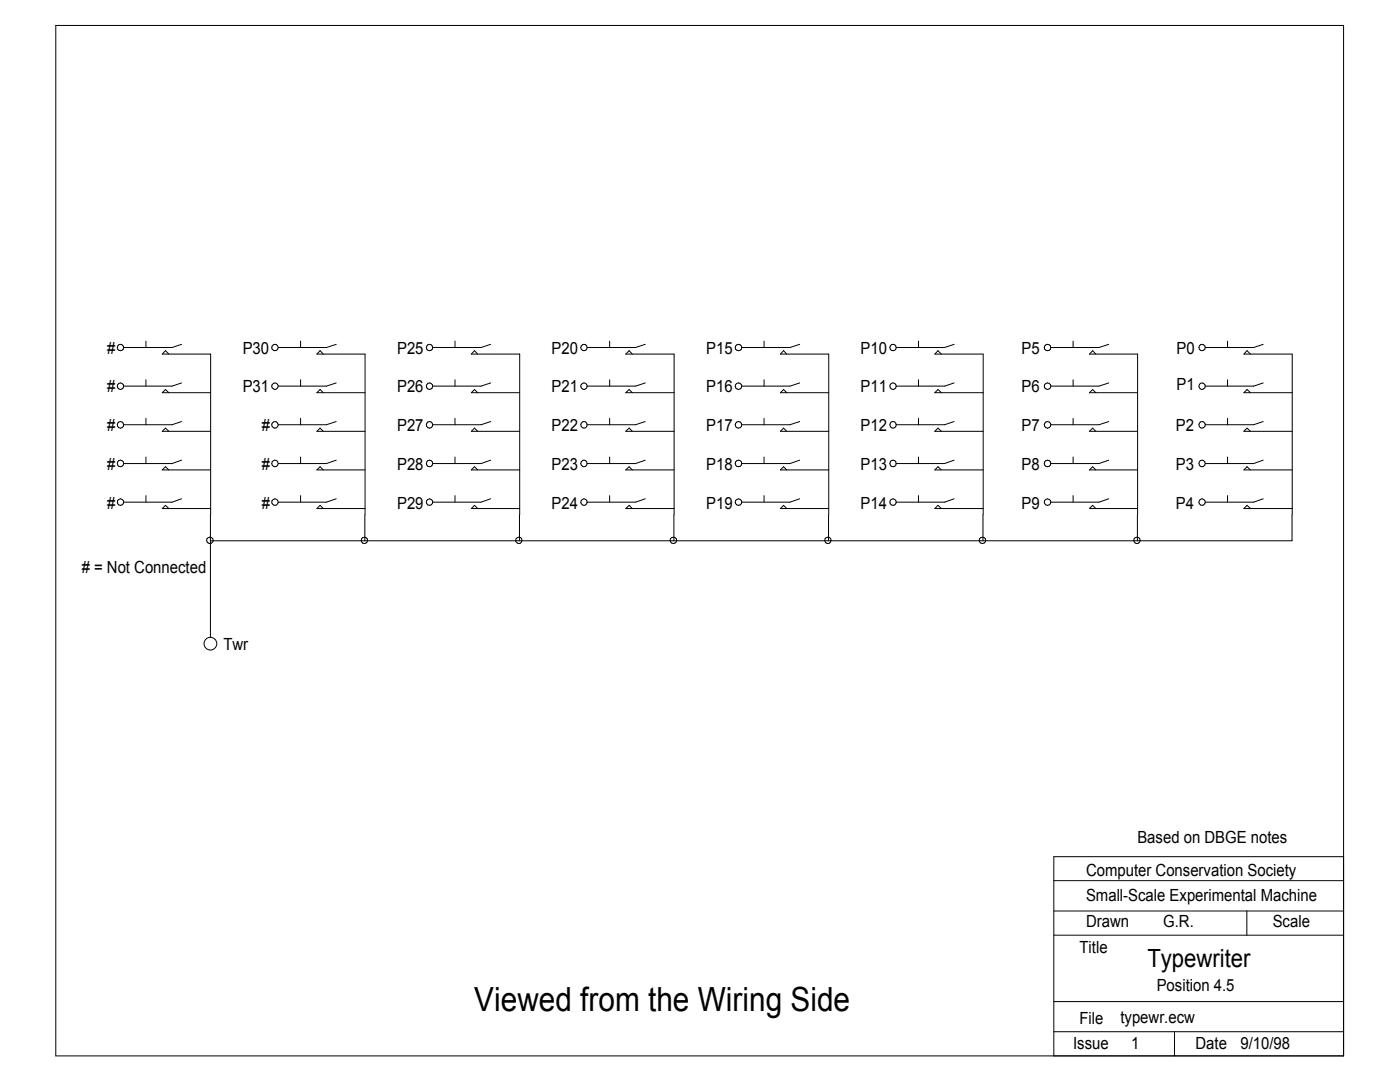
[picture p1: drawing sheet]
<svg xmlns="http://www.w3.org/2000/svg" width="279mm" height="216mm" viewBox="0 0 279 216" stroke-linecap="round" stroke-linejoin="round" font-family="sans-serif">
<g fill="none" stroke="#000" stroke-width=".2">
<path d="M11.1 5.1h257v205.6h-257zM29.1 68.1v1.2M29.1 75.8v1.2M33.7 70.7l-.7-.7-.6 .7h9.6v32M33.7 78.4l-.7-.7-.6 .7h9.6M36.2 68.7l-1.9 .6h-9.6M36.2 76.4l-1.9 .6h-9.6M60 68.1v1.2M60 75.8v1.2M64.5 70.7l-.6-.7-.7 .7h9.7v32M64.5 78.4l-.6-.7-.7 .7h9.7M67.1 68.7l-1.9 .6h-9.7"/>
<path d="M67.1 76.4l-1.9 .6h-9.7M90.8 68.1v1.2M90.8 75.8v1.2M95.3 70.7l-.6-.7-.6 .7h9.6v32M95.3 78.4l-.6-.7-.6 .7h9.6M97.9 68.7l-1.9 .6h-9.6M97.9 76.4l-1.9 .6h-9.6M121.7 68.1v1.2M121.7 75.8v1.2M126.2 70.7l-.6-.7-.7 .7h9.6v37.2M126.2 78.4l-.6-.7-.7 .7h9.6M128.8 68.7l-2 .6h-9.6"/>
<path d="M128.8 76.4l-2 .6h-9.6M152.5 68.1v1.2M152.5 75.8v1.2M157 70.7l-.6-.7-.7 .7h9.7v32M157 78.4l-.6-.7-.7 .7h9.7M159.6 68.7l-2 .6h-9.6M159.6 76.4l-2 .6h-9.6M183.3 68.1v1.2M183.3 75.8v1.2M187.9 70.7l-.7-.7-.6 .7h9.6v32M187.9 78.4l-.7-.7-.6 .7h9.6M190.4 68.7l-1.9 .6h-9.6"/>
<path d="M190.4 76.4l-1.9 .6h-9.6M214.2 68.1v1.2M214.2 75.8v1.2M218.7 70.7l-.6-.7-.7 .7h9.6v37.2M218.7 78.4l-.6-.7-.7 .7h9.6M221.3 68.7l-2 .6h-9.6M221.3 76.4l-2 .6h-9.6M245 68.1v1.2M245 75.8v1.2M249.6 70.7l-.7-.7-.7 .7h9.7v32M249.6 78.4l-.7-.7-.7 .7h9.7M252.1 68.7l-1.9 .6h-9.7"/>
<path d="M252.1 76.4l-1.9 .6h-9.7M29.1 83.5v1.3M29.1 91.2v1.3M29.1 98.9v1.3M33.7 86.1l-.7-.7-.6 .7h9.6M33.7 93.8l-.7-.7-.6 .7h9.6M36.2 84.1l-1.9 .7h-9.6M36.2 91.8l-1.9 .7h-9.6M36.2 99.5l-1.9 .7h-9.6M60 83.5v1.3M60 91.2v1.3M60 98.9v1.3"/>
<path d="M64.5 86.1l-.6-.7-.7 .7h9.7M64.5 93.8l-.6-.7-.7 .7h9.7M67.1 84.1l-1.9 .7h-9.7M67.1 91.8l-1.9 .7h-9.7M67.1 99.5l-1.9 .7h-9.7M90.8 83.5v1.3M90.8 91.2v1.3M90.8 98.9v1.3M95.3 86.1l-.6-.7-.6 .7h9.6M95.3 93.8l-.6-.7-.6 .7h9.6M97.9 84.1l-1.9 .7h-9.6M97.9 91.8l-1.9 .7h-9.6"/>
<path d="M97.9 99.5l-1.9 .7h-9.6M121.7 83.5v1.3M121.7 91.2v1.3M121.7 98.9v1.3M126.2 86.1l-.6-.7-.7 .7h9.6M126.2 93.8l-.6-.7-.7 .7h9.6M128.8 84.1l-2 .7h-9.6M128.8 91.8l-2 .7h-9.6M128.8 99.5l-2 .7h-9.6M152.5 83.5v1.3M152.5 91.2v1.3M152.5 98.9v1.3"/>
<path d="M157 86.1l-.6-.7-.7 .7h9.7M157 93.8l-.6-.7-.7 .7h9.7M159.6 84.1l-2 .7h-9.6M159.6 91.8l-2 .7h-9.6M159.6 99.5l-2 .7h-9.6M183.3 83.5v1.3M183.3 91.2v1.3M183.3 98.9v1.3M187.9 86.1l-.7-.7-.6 .7h9.6M187.9 93.8l-.7-.7-.6 .7h9.6M190.4 84.1l-1.9 .7h-9.6M190.4 91.8l-1.9 .7h-9.6"/>
<path d="M190.4 99.5l-1.9 .7h-9.6M214.2 83.5v1.3M214.2 91.2v1.3M214.2 98.9v1.3M218.7 86.1l-.6-.7-.7 .7h9.6M218.7 93.8l-.6-.7-.7 .7h9.6M221.3 84.1l-2 .7h-9.6M221.3 91.8l-2 .7h-9.6M221.3 99.5l-2 .7h-9.6M245 83.5v1.3M245 91.2v1.3M245 98.9v1.3"/>
<path d="M249.6 86.1l-.7-.7-.7 .7h9.7M249.6 93.8l-.7-.7-.7 .7h9.7M252.1 84.1l-1.9 .7h-9.7M252.1 91.8l-1.9 .7h-9.7M252.1 99.5l-1.9 .7h-9.7M33.7 101.5l-.7-.7-.6 .7h9.6M42 102.7v24.5M64.5 101.5l-.6-.7-.7 .7h9.7M72.8 102.7v5.2M95.3 101.5l-.6-.7-.6 .7h9.6M103.7 102.7v5.2M126.2 101.5l-.6-.7-.7 .7h9.6"/>
<path d="M157 101.5l-.6-.7-.7 .7h9.7M165.4 102.7v5.2M187.9 101.5l-.7-.7-.6 .7h9.6M196.2 102.7v5.2M218.7 101.5l-.6-.7-.7 .7h9.6M249.6 101.5l-.7-.7-.7 .7h9.7M257.9 102.7v5.2h-215.9M210.3 175.7h57.8M268.1 170.9h-57.8v39.8M210.3 199.9h57.8M210.3 186.6h57.8M210.3 181.8h57.8"/>
<path d="M248.8 181.8v4.8M210.3 205.9h57.8M234.4 205.9v4.8"/>
<circle cx="24" cy="69.3" r=".64"/>
<circle cx="24" cy="77" r=".64"/>
<circle cx="54.9" cy="69.3" r=".64"/>
<circle cx="54.9" cy="77" r=".64"/>
<circle cx="85.7" cy="69.3" r=".64"/>
<circle cx="85.7" cy="77" r=".64"/>
<circle cx="116.6" cy="69.3" r=".63"/>
<circle cx="116.6" cy="77" r=".63"/>
<circle cx="147.4" cy="69.3" r=".64"/>
<circle cx="147.4" cy="77" r=".64"/>
<circle cx="178.2" cy="69.3" r=".64"/>
<circle cx="178.2" cy="77" r=".64"/>
<circle cx="209.1" cy="77" r=".64"/>
<circle cx="209.1" cy="69.3" r=".64"/>
<circle cx="239.9" cy="69.3" r=".64"/>
<circle cx="239.9" cy="77" r=".64"/>
<circle cx="24" cy="92.5" r=".65"/>
<circle cx="24" cy="84.8" r=".65"/>
<circle cx="54.9" cy="92.5" r=".65"/>
<circle cx="54.9" cy="84.8" r=".65"/>
<circle cx="85.7" cy="84.8" r=".65"/>
<circle cx="85.7" cy="92.5" r=".65"/>
<circle cx="116.5" cy="92.5" r=".64"/>
<circle cx="116.5" cy="84.8" r=".64"/>
<circle cx="147.4" cy="92.5" r=".65"/>
<circle cx="147.4" cy="84.8" r=".65"/>
<circle cx="178.2" cy="92.5" r=".65"/>
<circle cx="178.2" cy="84.8" r=".65"/>
<circle cx="209.1" cy="84.8" r=".65"/>
<circle cx="209.1" cy="92.5" r=".65"/>
<circle cx="239.9" cy="92.5" r=".65"/>
<circle cx="239.9" cy="84.8" r=".65"/>
<circle cx="24" cy="100.2" r=".64"/>
<circle cx="41.9" cy="107.8" r=".65"/>
<circle cx="54.9" cy="100.2" r=".64"/>
<circle cx="72.7" cy="107.8" r=".64"/>
<circle cx="85.7" cy="100.2" r=".64"/>
<circle cx="103.5" cy="107.8" r=".64"/>
<circle cx="116.6" cy="100.2" r=".63"/>
<circle cx="134.4" cy="107.8" r=".65"/>
<circle cx="147.4" cy="100.2" r=".64"/>
<circle cx="165.2" cy="107.8" r=".64"/>
<circle cx="178.2" cy="100.2" r=".64"/>
<circle cx="196.1" cy="107.8" r=".65"/>
<circle cx="209.1" cy="100.2" r=".64"/>
<circle cx="226.9" cy="107.8" r=".64"/>
<circle cx="239.9" cy="100.2" r=".64"/>
<circle cx="42" cy="128.4" r="1.27"/>
</g>
<text font-size="6.6" x="94.7" y="201.7">Viewed from the Wiring Side</text>
<text font-size="5" x="229" y="193">Typewriter</text>
<g font-size="3.3">
<text x="21.4" y="70.6">#</text>
<text x="48.4" y="70.6">P30</text>
<text x="79.2" y="70.6">P25</text>
<text x="110.1" y="70.6">P20</text>
<text x="140.9" y="70.6">P15</text>
<text x="171.7" y="70.6">P10</text>
<text x="203.9" y="70.6">P5</text>
<text x="234.8" y="70.6">P0</text>
<text x="234.8" y="77.8">P1</text>
<text x="21.4" y="78.3">#</text>
<text x="48.4" y="78.3">P31</text>
<text x="79.2" y="78.3">P26</text>
<text x="110.1" y="78.3">P21</text>
<text x="140.9" y="78.3">P16</text>
<text x="171.7" y="78.3">P11</text>
<text x="203.9" y="78.3">P6</text>
<text x="21.4" y="86.1">#</text>
<text x="52.3" y="86.1">#</text>
<text x="79.2" y="86.1">P27</text>
<text x="110.1" y="86.1">P22</text>
<text x="140.9" y="86.1">P17</text>
<text x="171.7" y="86.1">P12</text>
<text x="203.9" y="86.1">P7</text>
<text x="234.7" y="86.1">P2</text>
<text x="21.4" y="93.8">#</text>
<text x="52.3" y="93.8">#</text>
<text x="79.2" y="93.8">P28</text>
<text x="110.1" y="93.8">P23</text>
<text x="140.9" y="93.8">P18</text>
<text x="171.7" y="93.8">P13</text>
<text x="203.9" y="93.8">P8</text>
<text x="234.7" y="93.8">P3</text>
<text x="21.4" y="101.5">#</text>
<text x="52.3" y="101.5">#</text>
<text x="79.2" y="101.5">P29</text>
<text x="110.1" y="101.5">P24</text>
<text x="140.9" y="101.5">P19</text>
<text x="171.7" y="101.5">P14</text>
<text x="203.9" y="101.5">P9</text>
<text x="234.7" y="101.5">P4</text>
<text x="16.3" y="114.3"># = Not Connected</text>
<text x="44.6" y="129.7">Twr</text>
<text x="227" y="168.3">Based on DBGE notes</text>
<text x="216.7" y="174.7">Computer Conservation Society</text>
<text x="216.7" y="179.8">Small-Scale Experimental Machine</text>
<text x="216.7" y="185">Drawn</text>
<text x="232.2" y="185">G.R.</text>
<text x="254" y="185">Scale</text>
<text x="215.4" y="190.1">Title</text>
<text x="230.8" y="197.8">Position 4.5</text>
<text x="214.2" y="209.4">Issue</text>
<text x="215.4" y="204.3">File</text>
<text x="223.6" y="204.2">typewr.ecw</text>
<text x="225.7" y="209.4">1</text>
<text x="238.6" y="209.4">Date</text>
<text x="247.6" y="209.4">9/10/98</text>
</g>
</svg>
